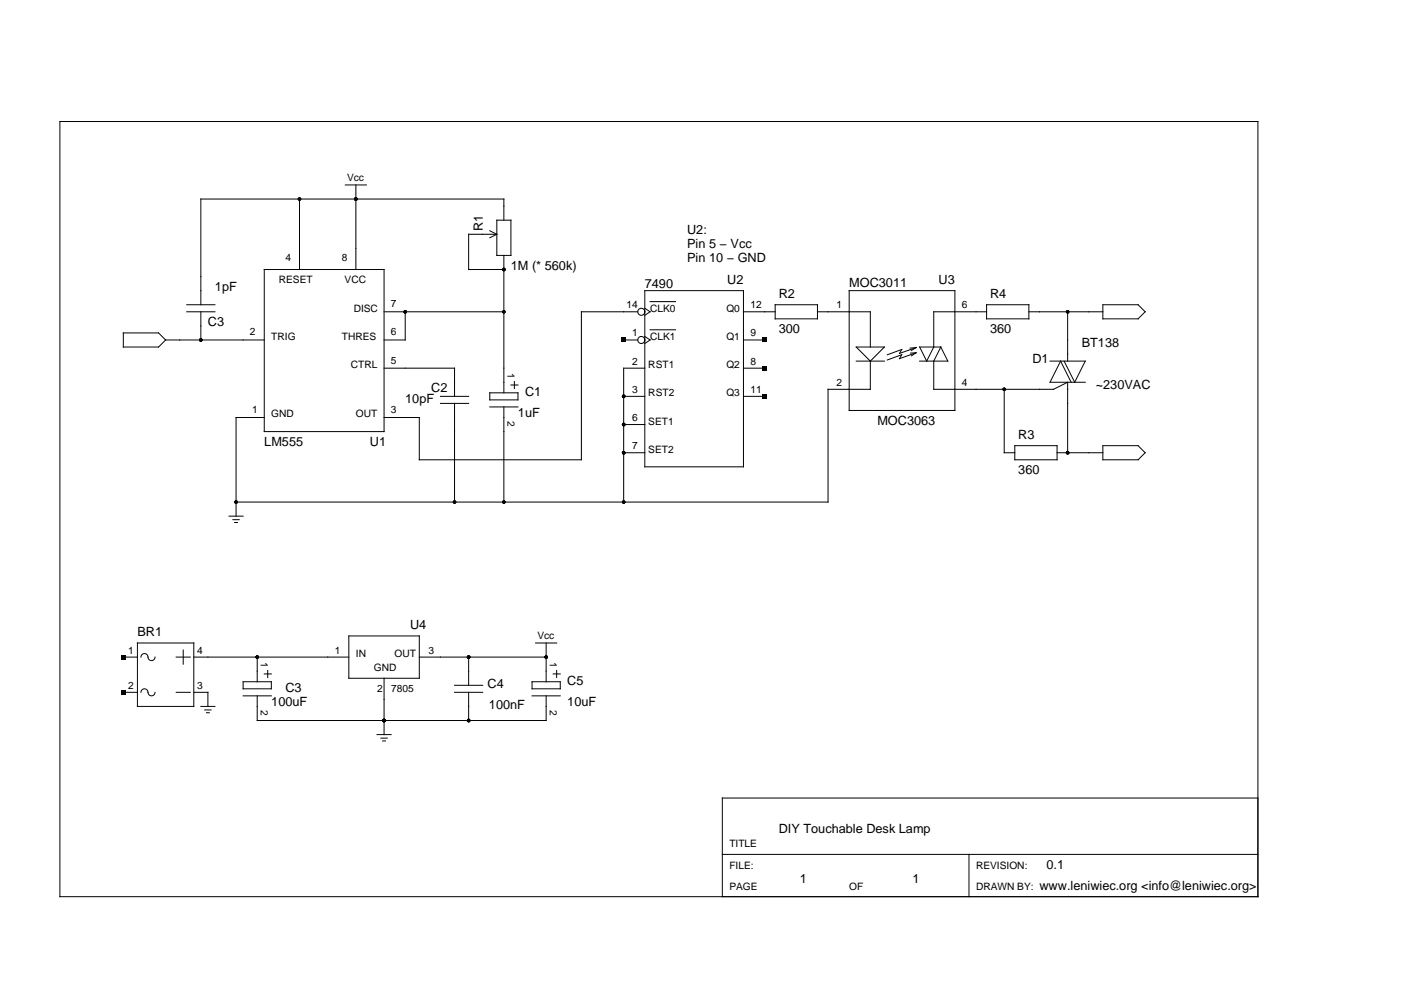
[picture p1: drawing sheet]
<svg xmlns="http://www.w3.org/2000/svg" width="297mm" height="210mm" viewBox="0 0 297 210" stroke-linecap="round" stroke-linejoin="round" font-family="sans-serif">
<g fill="none" stroke="#000" stroke-width=".21">
<path d="M12.7 25.8h254v164.3h-254zM73.2 39.2h4.5M75.5 39.2v17.9M56 57.1h25.4v34.4h-25.4zM63.5 42.2v14.9M103.8 48.9l1.5 .8M105.3 49.7h-5.9v7.4h7.4M105.3 46.7h3v7.5h-3zM105.3 49.7l-1.5 .7M106.8 46.7v-4.5h-64.2v22.4M106.8 54.2v29.1M26.1 70.6h7.5l1.5 1.5-1.5 1.5h-7.5z"/>
<path d="M35.1 72.1h20.9M39.6 66.1h6M39.6 64.6h6M42.6 66.1v6M81.4 78.1h15v5.9M81.4 66.1h25.4M85.9 66.1v6h-4.5M132.2 72.1h3M135.2 66.1h-11.9v31.4h-34.4v-9h-7.5M136.7 78.1h-4.5v28.3M136.7 61.6h20.9v37.4h-20.9zM136.7 71.3l1.1 .8-1.1 .7"/>
<path d="M136.7 65.4l1.1 .7-1.1 .8M157.6 66.1h6.8M157.6 72.1h4.5M157.6 78.1h4.5M164.4 64.6h8.9v3h-8.9zM173.3 66.1h11.2v7.5M180 61.6h22.5v25.4h-22.5zM181.5 73.6h6l-3 3zM181.5 76.6h6M184.5 76.6v5.9h-8.9v23.9h-125.5M193 73.8l1.2-.1-1 .6M193.1 74.9l1.1-.1-.9 .6"/>
<path d="M194.3 73.7l-3.6 1.2 .5-.8-3.1 1.1M194.3 74.8l-3.6 1.2 .5-.8-3.1 1.1M199.5 73.6l1.5 3h-6M199.5 73.6l-1.5 3v5.9h25.4l3-1.5v15M209.2 66.1h-11.2v7.5l-1.5 3-1.5-3h4.5M209.2 64.6h8.9v3h-8.9zM218.1 66.1h15.7M222.6 76.6h7.5l-2.2 4.4-2.3-4.4M226.4 66.1v10.5M233.8 64.6h7.5l1.5 1.5-1.5 1.5h-7.5zM56 88.5h-5.9v20.9M93.4 85.5h6"/>
<path d="M93.4 84h6M96.4 85.5v20.9M103.8 86.3h6M103.8 83.3h6v1.5h-6zM106.8 86.3v20.1M108.3 81.6h1.5M109.1 80.9v1.5M132.2 84h4.5M132.2 90h4.5M132.2 96h4.5M157.6 84h4.5M212.9 82.5v13.5h2.3"/>
<path d="M215.2 94.5h8.9v3h-8.9zM224.1 96h9.7M227.1 81l-2.2-4.4-2.3 4.4h7.5M233.8 94.5h7.5l1.5 1.5-1.5 1.5h-7.5zM48.6 109.4h2.9M49.4 110.2h1.3M49.8 110.8h.6M26.1 139.3h3M29.1 136.3h12v13.5h-12zM29.9 139.3a.8 .8 0 0 1 .9-.7 .8 .8 0 0 1 .6 1 .75 .75 0 0 0 .9 .5 .75 .75 0 0 0 .6-.8M37.4 139.3h2.9M38.8 137.8v3"/>
<path d="M41.1 139.3h32.9M54.5 139.3v5.2M74 134.8h14.9v9h-14.9zM88.9 139.3h26.9M99.4 139.3v6M113.6 136.3h4.4M115.8 136.3v8.2M26.1 146.8h3M29.9 146.8a.8 .8 0 0 1 .9-.7 .8 .8 0 0 1 .6 1 .75 .75 0 0 0 .9 .4 .75 .75 0 0 0 .6-.7M37.4 146.8h2.9M41.1 146.8h3v3M42.6 149.8h3"/>
<path d="M43.4 150.5h1.3M43.8 151.1h.6M51.5 147.5h6M51.5 144.5h6v1.5h-6zM54.5 147.5v5.3h61.3v-5.3M56 142.9h1.5M56.8 142.2v1.5M79.9 155.8h3M80.8 156.5h1.3M81.1 157.1h.6M81.4 143.8v12M96.4 146.8h5.9"/>
<path d="M96.4 145.3h5.9M99.4 146.8v6M112.8 147.5h6M112.8 144.5h6v1.5h-6zM117.3 142.9h1.5M118 142.2v1.5M266.7 169.2h-113.6v20.9M153.1 181.2h113.6M205.4 181.2v8.9"/>
<circle cx="136" cy="72.1" r=".75"/>
<circle cx="136" cy="66.1" r=".75"/>
</g>
<g fill="#000">
<path d="M131.8 71.6h.9v.9h-.9zM161.7 71.6h.9v.9h-.9zM161.7 77.6h.9v.9h-.9zM161.7 83.6h.9v.9h-.9zM25.7 138.9h.9v.9h-.9zM25.7 146.3h.9v.9h-.9z"/>
<circle cx="63.5" cy="42.2" r=".37"/>
<circle cx="75.5" cy="42.2" r=".37"/>
<circle cx="106.8" cy="57.1" r=".37"/>
<circle cx="42.6" cy="72.1" r=".37"/>
<circle cx="85.9" cy="66.1" r=".37"/>
<circle cx="106.8" cy="66.1" r=".37"/>
<circle cx="226.4" cy="66.1" r=".37"/>
<circle cx="132.2" cy="84" r=".37"/>
<circle cx="132.2" cy="90" r=".37"/>
<circle cx="132.2" cy="96" r=".37"/>
<circle cx="212.9" cy="82.5" r=".37"/>
<circle cx="226.4" cy="96" r=".37"/>
<circle cx="50.1" cy="106.4" r=".37"/>
<circle cx="96.4" cy="106.4" r=".37"/>
<circle cx="106.8" cy="106.4" r=".37"/>
<circle cx="132.2" cy="106.4" r=".37"/>
<circle cx="54.5" cy="139.3" r=".37"/>
<circle cx="99.4" cy="139.3" r=".37"/>
<circle cx="115.8" cy="139.3" r=".37"/>
<circle cx="81.4" cy="152.8" r=".37"/>
<circle cx="99.4" cy="152.8" r=".37"/>
</g>
<path d="M137.8 63.9h5.4M137.8 69.9h5.4" fill="none" stroke="#000" stroke-width=".22"/>
<g font-size="2.7">
<text x="102.3" y="48.9" transform="rotate(-90 102.3 48.9)">R1</text>
<text x="145.7" y="49.6">U2:</text>
<text x="145.7" y="52.6">Pin 5 − Vcc</text>
<text x="108.3" y="57.1">1M (* 560k)</text>
<text x="145.7" y="55.6">Pin 10 − GND</text>
<text x="45.6" y="61.6">1pF</text>
<text x="136.7" y="61">7490</text>
<text x="154.2" y="60.1">U2</text>
<text x="165.1" y="63.1">R2</text>
<text x="180" y="60.9">MOC3011</text>
<text x="199" y="60.1">U3</text>
<text x="209.9" y="63.1">R4</text>
<text x="44.1" y="69.1">C3</text>
<text x="165.1" y="70.6">300</text>
<text x="209.9" y="70.6">360</text>
<text x="218.9" y="77">D1</text>
<text x="229.3" y="73.6">BT138</text>
<text x="91.4" y="83">C2</text>
<text x="232.3" y="82.5">~230VAC</text>
<text x="85.9" y="85.5">10pF</text>
<text x="109.8" y="88.5">1uF</text>
<text x="111.3" y="84">C1</text>
<text x="56" y="94.5">LM555</text>
<text x="78.4" y="94.5">U1</text>
<text x="186" y="90">MOC3063</text>
<text x="215.9" y="93">R3</text>
<text x="215.9" y="100.5">360</text>
<text x="29.1" y="134.8">BR1</text>
<text x="86.9" y="133.3">U4</text>
<text x="57.5" y="149.8">100uF</text>
<text x="60.5" y="146.8">C3</text>
<text x="103.4" y="145.8">C4</text>
<text x="120.3" y="145.3">C5</text>
<text x="120.3" y="149.8">10uF</text>
<text x="103.7" y="150.3">100nF</text>
<text x="165.1" y="176.7">DIY Touchable Desk Lamp</text>
<text x="221.9" y="184.1">0.1</text>
<text x="169.6" y="187.1">1</text>
<text x="193.5" y="187.1">1</text>
<text x="220.4" y="188.6">www.leniwiec.org &lt;info@leniwiec.org&gt;</text>
</g>
<g font-size="2.2">
<text x="73.6" y="38.5">Vcc</text>
<text x="60.5" y="55.3">4</text>
<text x="72.5" y="55.3">8</text>
<text x="59.1" y="60.1">RESET</text>
<text x="73.1" y="60.1">VCC</text>
<text x="82.9" y="65.1">7</text>
<text x="132.8" y="65.4">14</text>
<text x="159.1" y="65.4">12</text>
<text x="177.3" y="65.4">1</text>
<text x="203.9" y="65.4">6</text>
<text x="53" y="71.1">2</text>
<text x="75" y="66.1">DISC</text>
<text x="82.9" y="71.1">6</text>
<text x="134" y="71.3">1</text>
<text x="137.8" y="66.1">CLK0</text>
<text x="154" y="66.1">Q0</text>
<text x="159.1" y="71.3">9</text>
<text x="57.5" y="72.1">TRIG</text>
<text x="72.5" y="72.1">THRES</text>
<text x="82.9" y="77.1">5</text>
<text x="134" y="77.3">2</text>
<text x="137.8" y="72.1">CLK1</text>
<text x="154" y="72.1">Q1</text>
<text x="159.1" y="77.3">8</text>
<text x="74.4" y="78.1">CTRL</text>
<text x="107.6" y="79.1" transform="rotate(90 107.6 79.1)">1</text>
<text x="134" y="83.3">3</text>
<text x="137.5" y="78.1">RST1</text>
<text x="154" y="78.1">Q2</text>
<text x="159.1" y="83.3">11</text>
<text x="177.3" y="81.8">2</text>
<text x="203.9" y="81.8">4</text>
<text x="53.5" y="87.5">1</text>
<text x="57.5" y="88.5">GND</text>
<text x="75.5" y="88.5">OUT</text>
<text x="82.9" y="87.5">3</text>
<text x="107.6" y="89.3" transform="rotate(90 107.6 89.3)">2</text>
<text x="134" y="89.3">6</text>
<text x="137.5" y="84">RST2</text>
<text x="154" y="84">Q3</text>
<text x="134" y="95.2">7</text>
<text x="137.5" y="90">SET1</text>
<text x="137.5" y="96">SET2</text>
<text x="113.9" y="135.6">Vcc</text>
<text x="27.2" y="138.6">1</text>
<text x="41.8" y="138.6">4</text>
<text x="55.3" y="140.4" transform="rotate(90 55.3 140.4)">1</text>
<text x="71" y="138.6">1</text>
<text x="75.5" y="139.3">IN</text>
<text x="79.3" y="142.3">GND</text>
<text x="83.6" y="139.3">OUT</text>
<text x="90.8" y="138.6">3</text>
<text x="116.5" y="140.4" transform="rotate(90 116.5 140.4)">1</text>
<text x="27.2" y="146">2</text>
<text x="41.8" y="146">3</text>
<text x="79.9" y="146.8">2</text>
<text x="82.9" y="146.8">7805</text>
<text x="55.3" y="150.5" transform="rotate(90 55.3 150.5)">2</text>
<text x="116.5" y="150.5" transform="rotate(90 116.5 150.5)">2</text>
<text x="154.6" y="179.7">TITLE</text>
<text x="154.6" y="184.1">FILE:</text>
<text x="206.9" y="184.1">REVISION:</text>
<text x="154.6" y="188.6">PAGE</text>
<text x="180" y="188.6">OF</text>
<text x="206.9" y="188.6">DRAWN BY:</text>
</g>
</svg>
